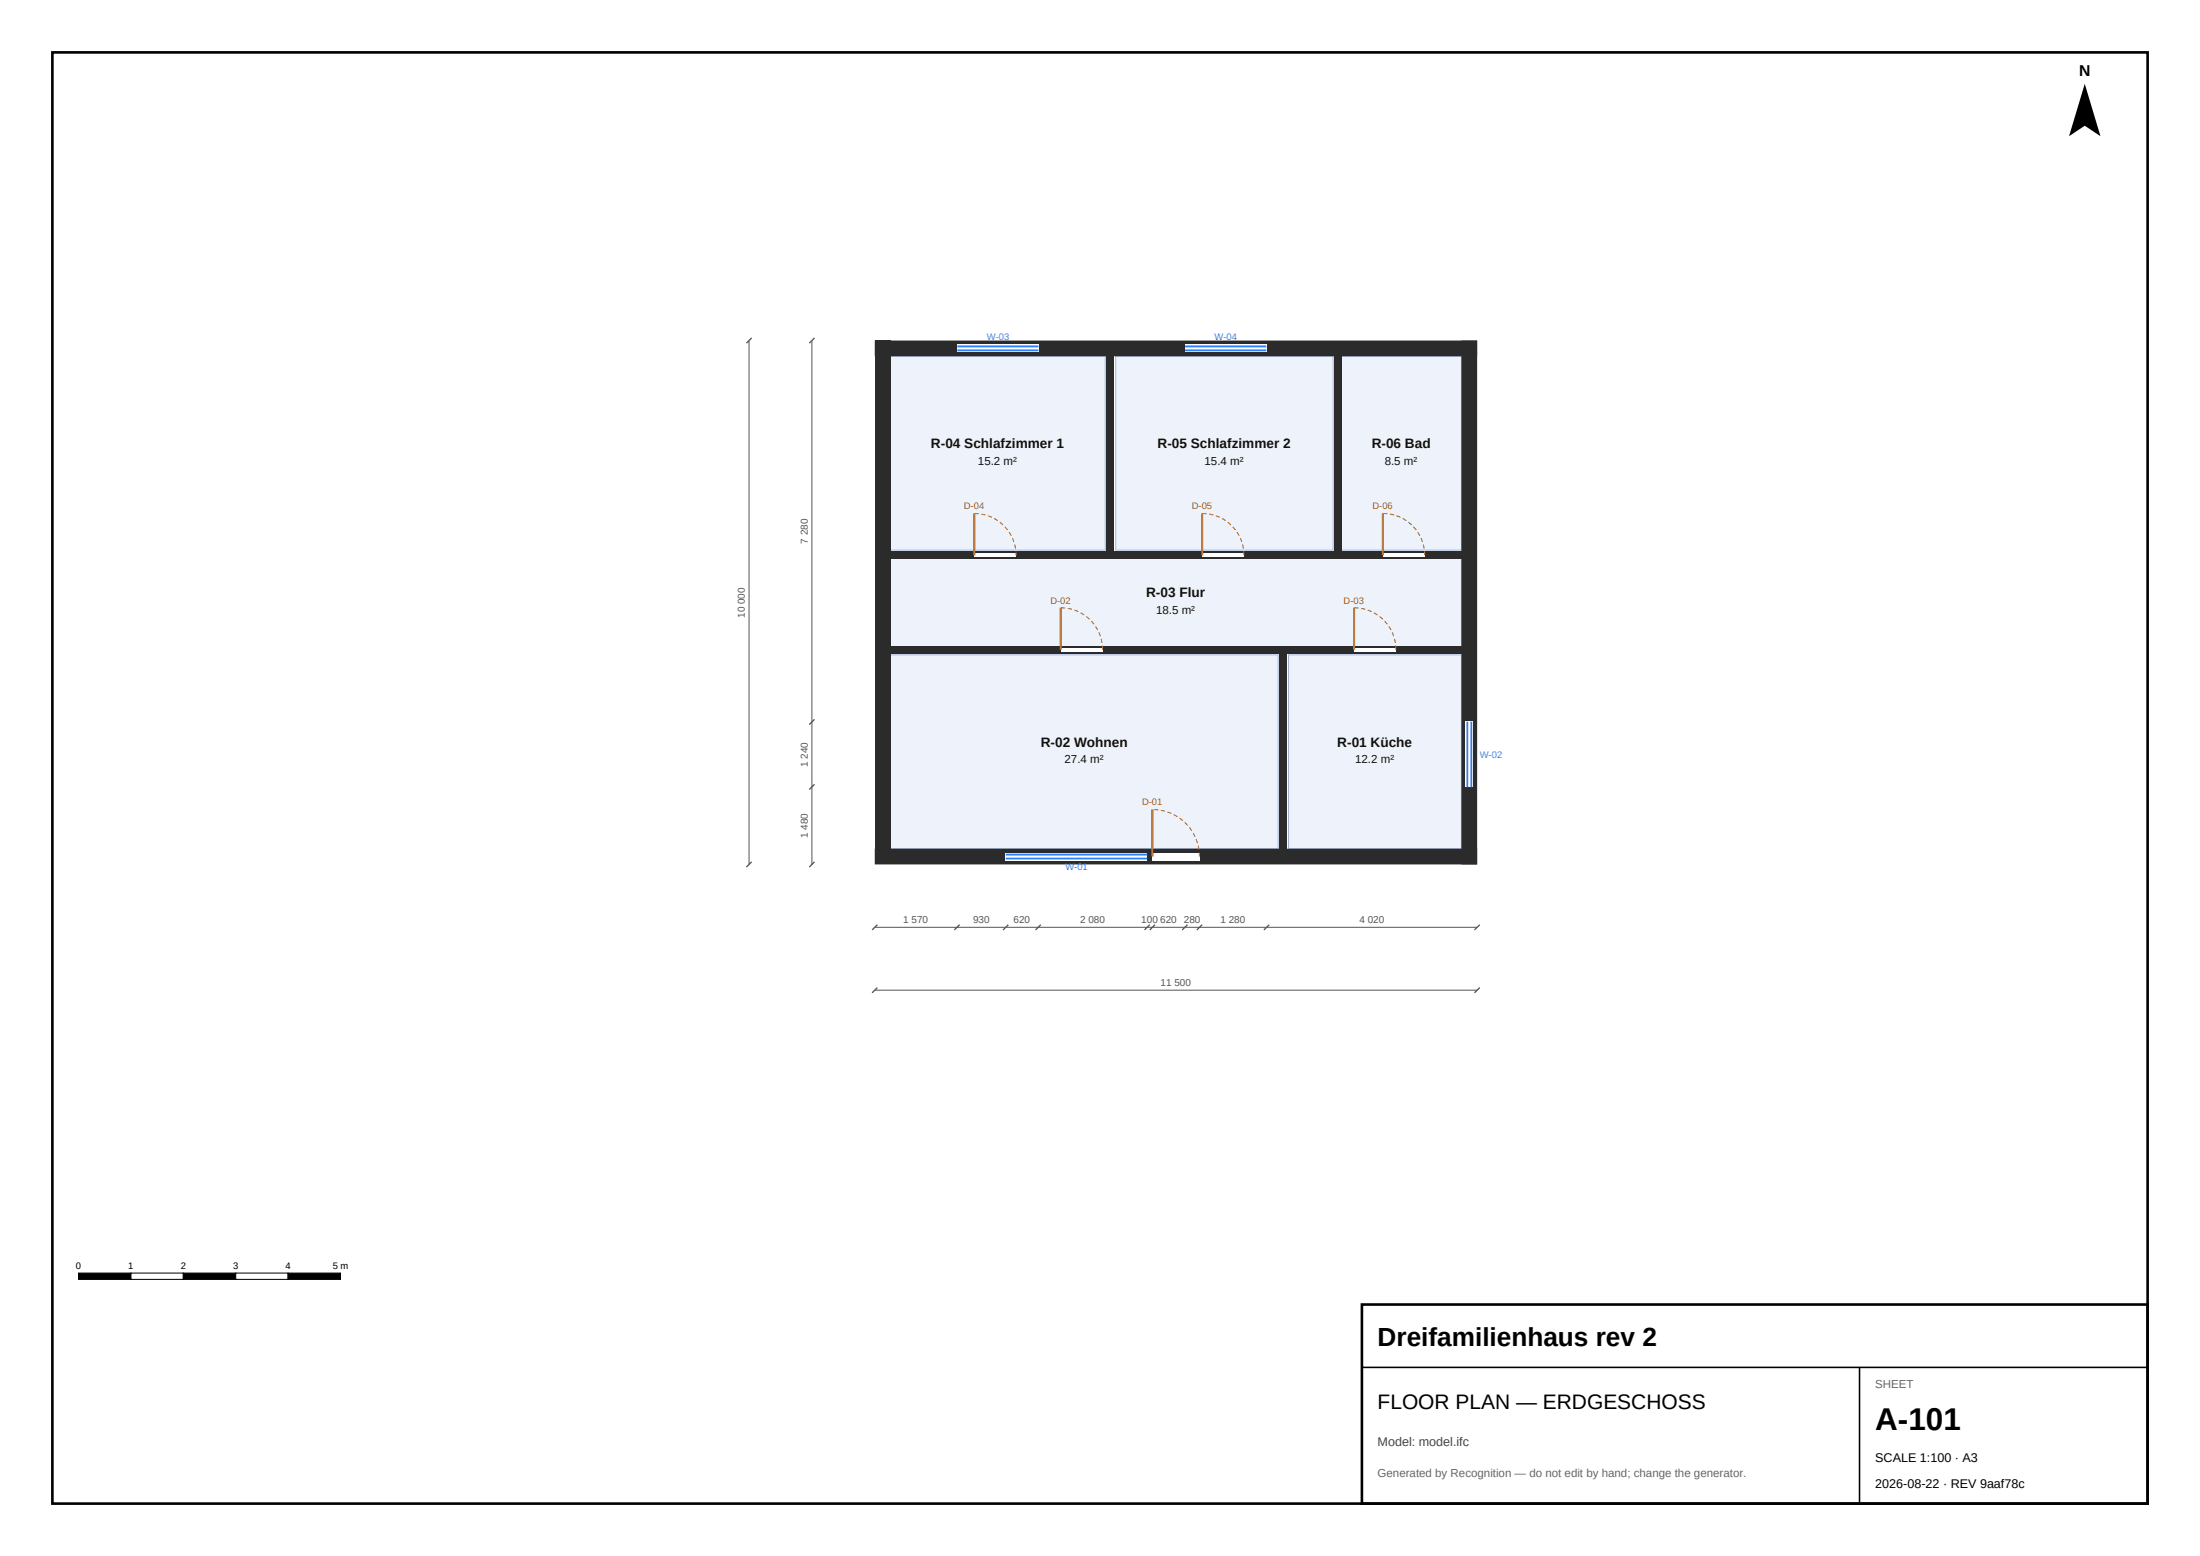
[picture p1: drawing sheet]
<svg xmlns="http://www.w3.org/2000/svg" width="420mm" height="297mm" viewBox="0 0 420 297" stroke-linecap="round" stroke-linejoin="round" font-family="sans-serif">
<g fill="#eef3fb" stroke="#9fb3d9" stroke-width=".19">
<path d="M170 125h74v37h-74z" fill-rule="evenodd"/>
<path d="M246 125h33v37h-33z" fill-rule="evenodd"/>
<path d="M170 68h41v37h-41z" fill-rule="evenodd"/>
<path d="M213 68h41.5v37h-41.5z" fill-rule="evenodd"/>
<path d="M256 68h23v37h-23z" fill-rule="evenodd"/>
<path d="M170 106.5h109v17h-109z" fill-rule="evenodd"/>
</g>
<g fill="#2b2b2b">
<path d="M167 162h115v3h-115z" fill-rule="evenodd"/>
<path d="M279 65h3v100h-3z" fill-rule="evenodd"/>
<path d="M167 65h115v3h-115z" fill-rule="evenodd"/>
<path d="M167 65h3v100h-3z" fill-rule="evenodd"/>
<path d="M244.3 123.3h1.4v40.9h-1.4z" fill-rule="evenodd"/>
<path d="M167.8 123.3h77.9v1.4h-77.9z" fill-rule="evenodd"/>
<path d="M244.3 123.3h36.9v1.4h-36.9z" fill-rule="evenodd"/>
<path d="M211.3 65.8h1.4v40.9h-1.4z" fill-rule="evenodd"/>
<path d="M167.8 105.3h45v1.4h-45z" fill-rule="evenodd"/>
<path d="M254.7 65.8h1.6v40.9h-1.6z" fill-rule="evenodd"/>
<path d="M211.3 105.3h45v1.4h-45z" fill-rule="evenodd"/>
<path d="M254.7 105.3h26.5v1.4h-26.5z" fill-rule="evenodd"/>
</g>
<g fill="#fff">
<path d="M220 162.8h9v1.4h-9z" fill-rule="evenodd"/>
<path d="M202.5 123.6h8v.8h-8z" fill-rule="evenodd"/>
<path d="M258.5 123.6h8v.8h-8z" fill-rule="evenodd"/>
<path d="M186 105.6h8v.8h-8z" fill-rule="evenodd"/>
<path d="M229.5 105.6h8v.8h-8z" fill-rule="evenodd"/>
<path d="M264 105.6h8v.8h-8z" fill-rule="evenodd"/>
<path d="M192 162.8h27v1.4h-27z" fill-rule="evenodd"/>
<path d="M279.7 137.8h1.5v12.5h-1.5z" fill-rule="evenodd"/>
<path d="M182.7 65.8h15.6v1.4h-15.6z" fill-rule="evenodd"/>
<path d="M226.3 65.8h15.5v1.4h-15.5z" fill-rule="evenodd"/>
</g>
<path d="M182.7 66.9h15.6M182.7 66.1h15.6M226.3 66.9h15.5M226.3 66.1h15.5M280.1 137.8v12.5M280.9 137.8v12.5M192 163.9h27M192 163.1h27" fill="none" stroke="#2a7fff" stroke-width=".35"/>
<path d="M186 98v8M229.5 98v8M264 98v8M202.5 116v8M258.5 116v8M220 154.5v9" fill="none" stroke="#b5651d" stroke-width=".4"/>
<path d="M194 106a8 8 0 0 0-8-8M237.5 106a8 8 0 0 0-8-8M272 106a8 8 0 0 0-8-8M210.5 124a8 8 0 0 0-8-8M266.5 124a8 8 0 0 0-8-8M229 163.5a9 9 0 0 0-9-9" fill="none" stroke="#b5651d" stroke-width=".2" stroke-dasharray=".8 .5" stroke-linecap="butt"/>
<path d="M143 65v100M155 65v100M167 177h115M167 189h115" fill="none" stroke="#555" stroke-width=".19"/>
<g fill="#000" stroke="#555" stroke-width=".25">
<path d="M142.5 65.5l1-1zM154.5 65.5l1-1zM154.5 138.3l1-1zM154.5 150.7l1-1zM142.5 165.5l1-1zM154.5 165.5l1-1zM166.5 177.5l1-1zM182.2 177.5l1-1zM191.5 177.5l1-1zM197.7 177.5l1-1zM218.5 177.5l1-1zM219.5 177.5l1-1z"/>
<path d="M226.7 176.5l-1 1zM228.5 177.5l1-1zM241.3 177.5l1-1zM281.5 177.5l1-1zM166.5 189.5l1-1zM281.5 189.5l1-1z"/>
</g>
<path d="M398 16l3 10-3-2-3 2z" fill="#000"/>
<path d="M15 243h10v1.2h-10z" fill="#000" stroke="#000" stroke-width=".2"/>
<path d="M25 243h10v1.2h-10z" fill="#fff" stroke="#000" stroke-width=".2"/>
<path d="M35 243h10v1.2h-10z" fill="#000" stroke="#000" stroke-width=".2"/>
<path d="M45 243h10v1.2h-10z" fill="#fff" stroke="#000" stroke-width=".2"/>
<path d="M55 243h10v1.2h-10z" fill="#000" stroke="#000" stroke-width=".2"/>
<path d="M260 249h150v38h-150z" fill="#fff" stroke="#000" stroke-width=".5"/>
<path d="M260 261h150M355 261v26" fill="none" stroke="#000" stroke-width=".3"/>
<path d="M10 10h400v277h-400z" fill="none" stroke="#000" stroke-width=".5"/>
<text font-size="6" x="358" y="273">A-101</text>
<text font-size="5" x="263" y="257">Dreifamilienhaus rev 2</text>
<text font-size="4" x="263" y="269">FLOOR PLAN — ERDGESCHOSS</text>
<text font-size="3" x="396.9" y="14.5">N</text>
<g font-size="2.6" fill="#111">
<text x="177.7" y="85.5">R-04 Schlafzimmer 1</text>
<text x="221" y="85.5">R-05 Schlafzimmer 2</text>
<text x="261.9" y="85.5">R-06 Bad</text>
<text x="218.8" y="114">R-03 Flur</text>
<text x="198.7" y="142.5">R-02 Wohnen</text>
<text x="255.3" y="142.5">R-01 Küche</text>
</g>
<text font-size="2.4" fill="#444" x="263" y="276">Model: model.ifc</text>
<g font-size="2.4">
<text x="358" y="279">SCALE 1:100 · A3</text>
<text x="358" y="284">2026-08-22 · REV 9aaf78c</text>
</g>
<g font-size="2.2" fill="#111">
<text x="186.7" y="88.7">15.2 m²</text>
<text x="230" y="88.7">15.4 m²</text>
<text x="264.4" y="88.7">8.5 m²</text>
<text x="220.7" y="117.2">18.5 m²</text>
<text x="203.2" y="145.7">27.4 m²</text>
<text x="258.7" y="145.7">12.2 m²</text>
</g>
<g font-size="2.2" fill="#666">
<text x="358" y="265">SHEET</text>
<text x="263" y="282">Generated by Recognition — do not edit by hand; change the generator.</text>
</g>
<g font-size="1.9" fill="#555">
<text x="154.2" y="103.8" transform="rotate(-90 154.2 103.8)">7 280</text>
<text x="142.2" y="117.9" transform="rotate(-90 142.2 117.9)">10 000</text>
<text x="154.2" y="146.4" transform="rotate(-90 154.2 146.4)">1 240</text>
<text x="154.2" y="160" transform="rotate(-90 154.2 160)">1 480</text>
<text x="172.4" y="176.2">1 570</text>
<text x="185.8" y="176.2">930</text>
<text x="193.5" y="176.2">620</text>
<text x="206.2" y="176.2">2 080</text>
<text x="217.9" y="176.2">100 620</text>
<text x="226" y="176.2">280</text>
<text x="233" y="176.2">1 280</text>
<text x="259.5" y="176.2">4 020</text>
<text x="221.6" y="188.2">11 500</text>
</g>
<g font-size="1.8" fill="#2a7fff">
<text x="188.4" y="64.9">W-03</text>
<text x="231.9" y="64.9">W-04</text>
<text x="282.5" y="144.7">W-02</text>
<text x="203.4" y="166.1">W-01</text>
</g>
<g font-size="1.8" fill="#b5651d">
<text x="184" y="97.2">D-04</text>
<text x="227.5" y="97.2">D-05</text>
<text x="262" y="97.2">D-06</text>
<text x="200.5" y="115.2">D-02</text>
<text x="256.5" y="115.2">D-03</text>
<text x="218" y="153.7">D-01</text>
</g>
<g font-size="1.8">
<text x="14.5" y="242.2">0</text>
<text x="24.5" y="242.2">1</text>
<text x="34.5" y="242.2">2</text>
<text x="44.5" y="242.2">3</text>
<text x="54.5" y="242.2">4</text>
<text x="63.5" y="242.2">5 m</text>
</g>
</svg>
